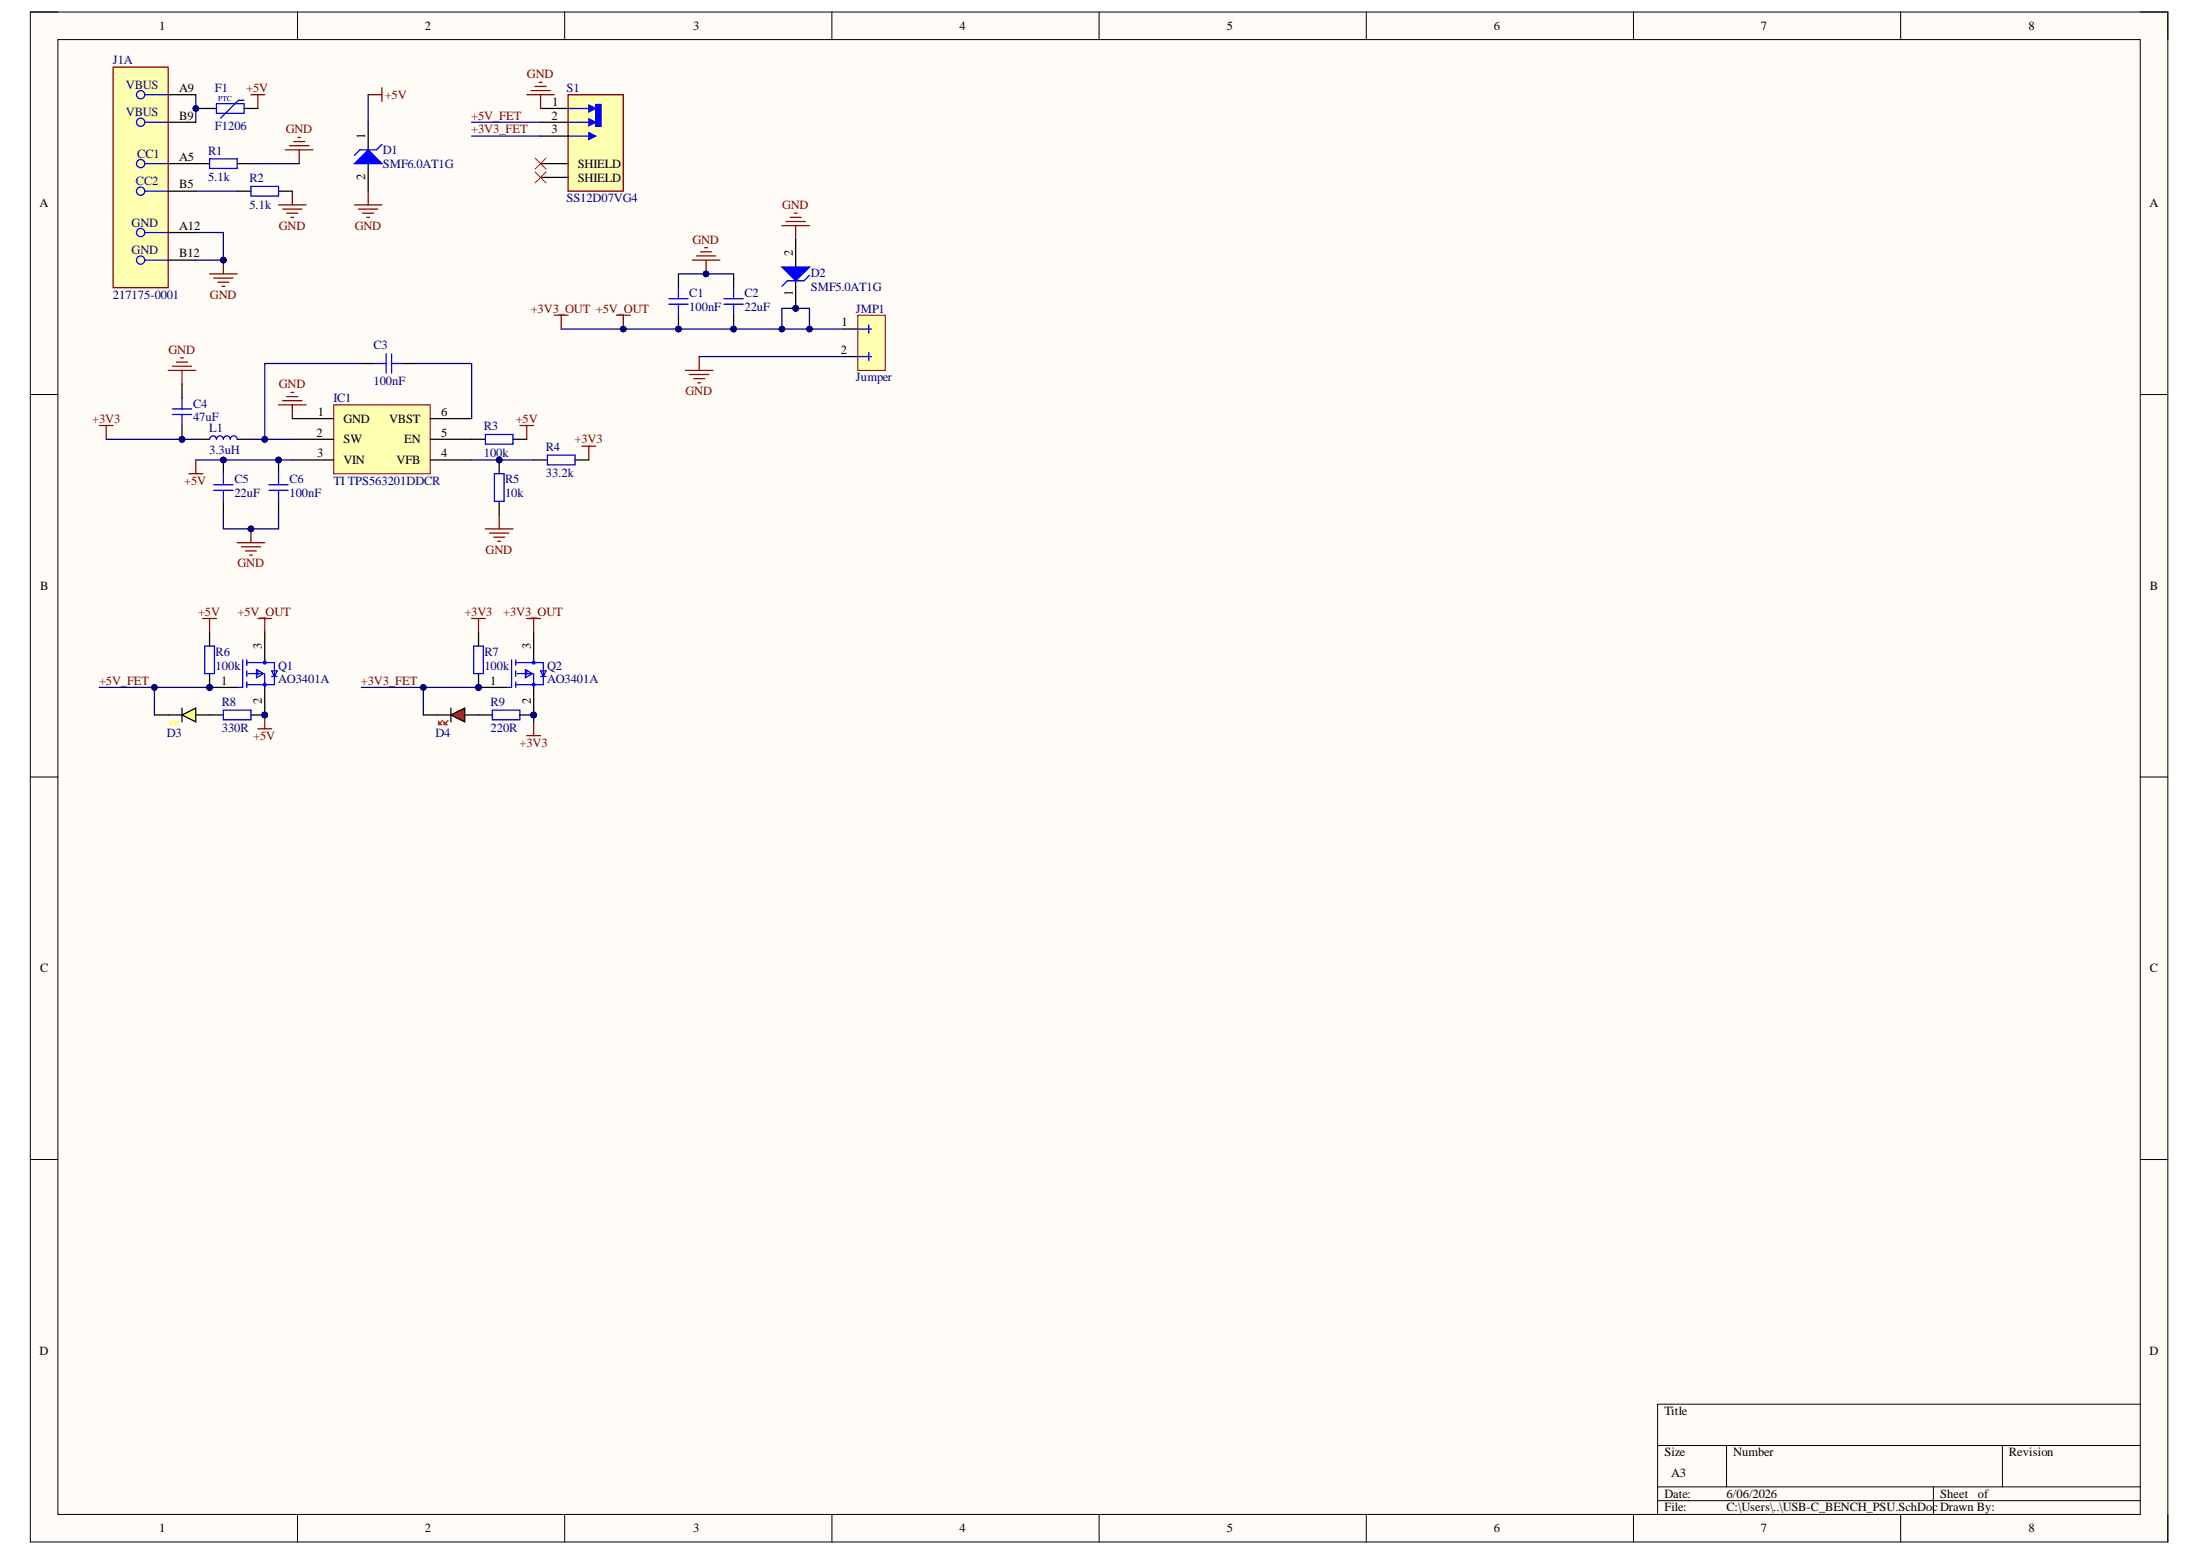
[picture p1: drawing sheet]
# Altium schematic sheet USB-C_BENCH_PSU.SchDoc
size A3; SheetNumber: 1; SheetTotal: 1

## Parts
C1  100nF  [CAP_0402]
C2  22uF  [CAP_0603]
C3  100nF  [CAP_0402]
C4  47uF  [CAP_0805]
C5  22uF  [CAP_0603]
C6  100nF  [CAP_0402]
D1  SMF6.0AT1G  [ONSC-SOD-123FL-2-498_V]
D2  SMF5.0AT1G  [ONSC-SOD-123FL-2-498_V]
D3  WHITE  [LED_0603_YELLOW]  (value not drawn)
D4  RED  [LED_0603_RED]  (value not drawn)
F1  F1206  [FUSE_1206]
IC1  TI TPS563201DDCR  [TI TPS563201DDCR]
J1  217175-0001  [FP-217175-0001-MFG]  (part A of 2)
JMP1  Jumper  [JMP2_TH]
L1  3.3uH  [IND_1008]
Q1  AO3401A  [FP-SOT23-IPC_B]
Q2  AO3401A  [FP-SOT23-IPC_B]
R1  5.1k  [RES_0402]
R2  5.1k  [RES_0402]
R3  100k  [RES_0402]
R4  33.2k  [RES_0402]
R5  10k  [RES_0402]
R6  100k  [RES_0402]
R7  100k  [RES_0402]
R8  330R  [RES_0402]
R9  220R  [RES_0402]
S1  SS12D07VG4  [SW_SS12D07VG4]

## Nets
+3V3: C4.1 L1.1 Q2.2(S) R4.2 R7.2 R9.2
+3V3_OUT: C1.1 C2.1 D2.1(K) JMP1.1 Q1.3(D) Q2.3(D)  [also labelled +5V_OUT]
+5V: C5.1 C6.1 D1.1(K) F1.2 IC1.3(VIN) Q1.2(S) R3.2 R6.2 R8.2
GND: C1.2 C2.2 C4.2 C5.2 C6.2 D1.2(A) D2.2(A) IC1.1(GND) J1.A12(GND) J1.B12(GND) JMP1.2 R1.2 R2.2 R5.1 S1.1
+3V3_FET: D4.K Q2.1(G) R7.1 S1.3
+5V_FET: D3.K Q1.1(G) R6.1 S1.2
NetC3_1: C3.1 IC1.6(VBST)
NetC3_2: C3.2 IC1.2(SW) L1.2
NetD3_A: D3.A R8.1
NetD4_A: D4.A R9.1
NetF1_1: F1.1 J1.A9(VBUS) J1.B9(VBUS)
NetIC1_4: IC1.4(VFB) R4.1 R5.2
NetIC1_5: IC1.5(EN) R3.1
NetJ1_A5: J1.A5(CC1) R1.1
NetJ1_B5: J1.B5(CC2) R2.1

Not connected (* = marked no-connect by the designer): S1 S1(SHIELD)* S2(SHIELD)*
